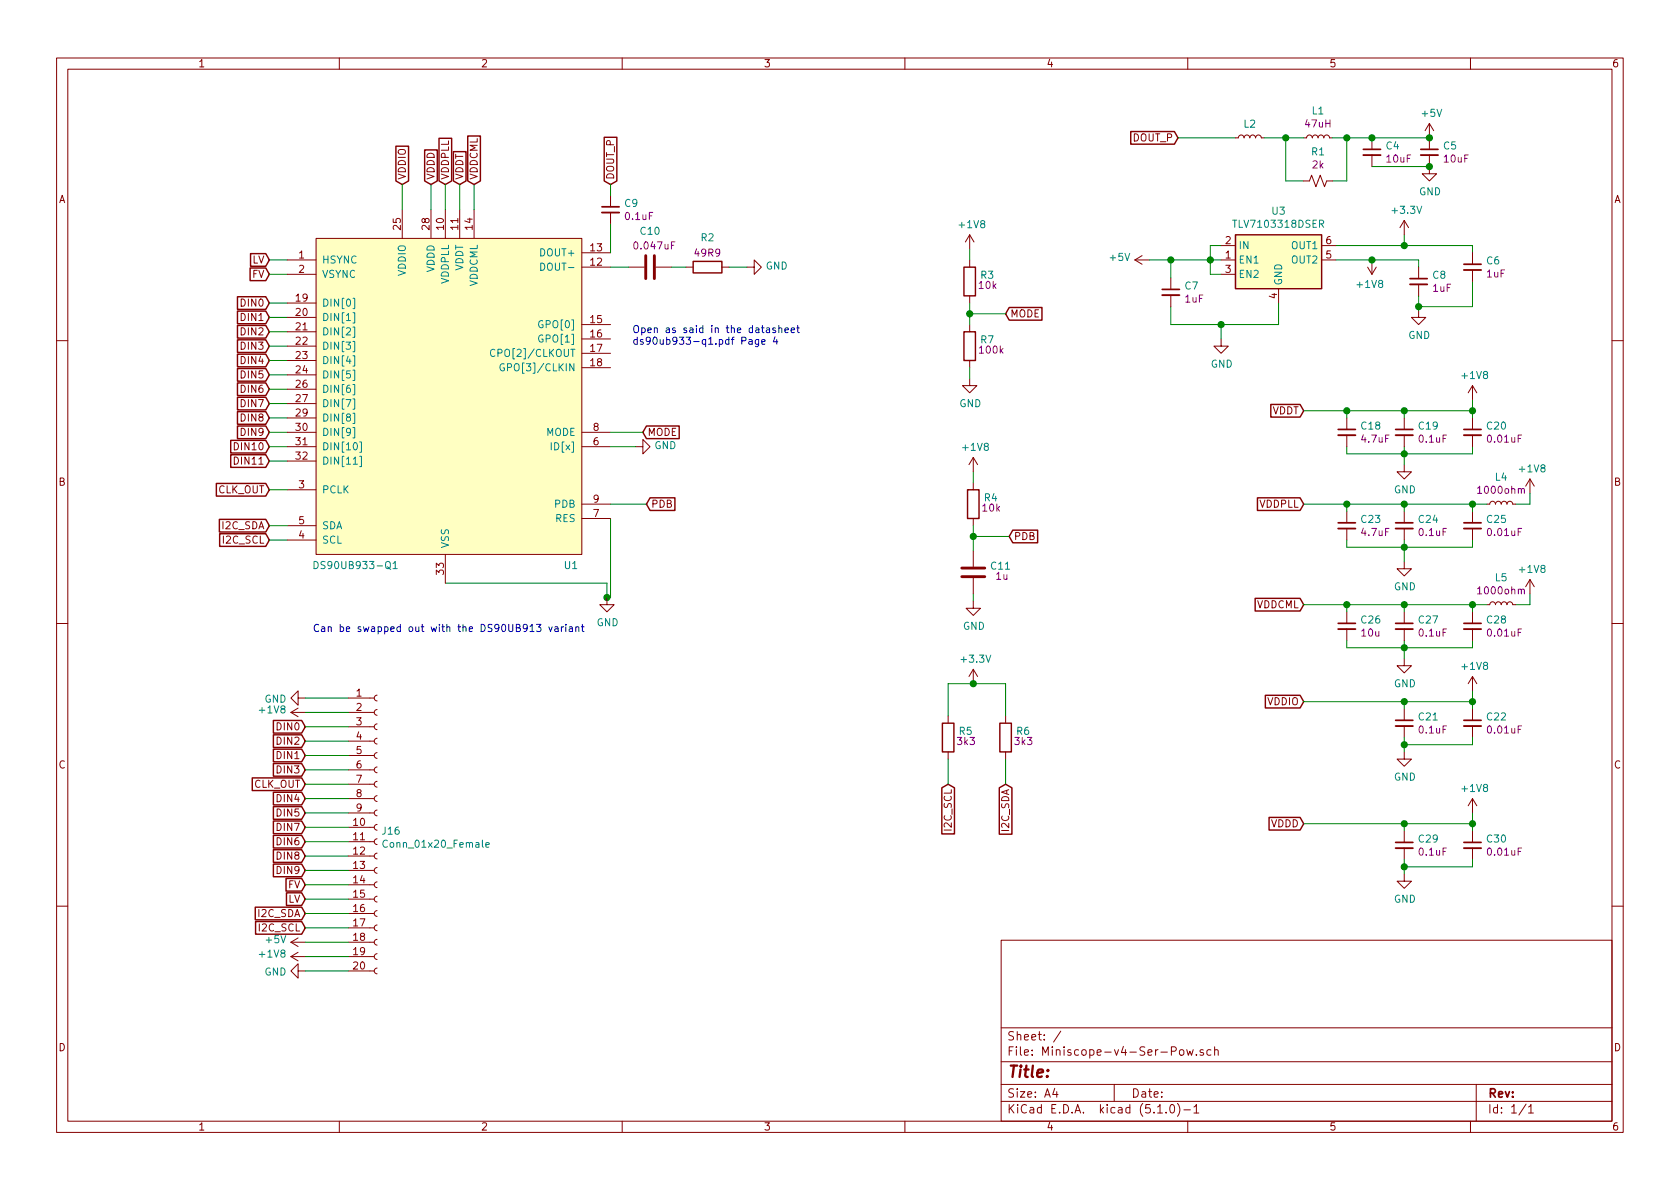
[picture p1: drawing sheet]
EESchema Schematic File Version 4
LIBS:Miniscope-v4-Ser-Pow-cache
EELAYER 29 0
EELAYER END
$Descr A4 11693 8268
encoding utf-8
Sheet 1 1
Title ""
Date ""
Rev ""
Comp ""
Comment1 ""
Comment2 ""
Comment3 ""
Comment4 ""
$EndDescr
Text Notes 2175 4400 0    50   ~ 0
Can be swapped out with the DS90UB913 variant
$Comp
L .Regulator_Linear:TLV7103318DSER U3
U 1 1
P 8800 1800
F 0 "U3" H 8900 2142 50  0000 C CNN
F 1 "TLV7103318DSER" H 8900 2051 50  0000 C CNN
F 2 ".Package_SON:SON_6_P50_150X150X80L50X25L" H 8800 2100 50  0001 C CIN
F 3 "http://www.ti.com/lit/ds/symlink/tlv711.pdf" H 8800 1800 50  0001 C CNN
	1    8800 1800
	1    0    0    -1  
$EndComp
$Comp
L .Inductor:ADL3225V-470MT-TL000 L1
U 1 1
P 9175 950
F 0 "L1" V 9360 950 50  0000 C CNN
F 1 "ADL3225V-470MT-TL000" H 9225 800 50  0001 L CNN
F 2 ".Inductor:L_1210_3225Metric_L" H 9105 890 50  0001 C CNN
F 3 "https://product.tdk.com/info/en/catalog/datasheets/inductor_automotive_decoupling_adl3225v_en.pdf" H 9175 950 50  0001 C CNN
F 4 "47uH" V 9269 950 50  0000 C CNN "Note"
F 5 "1210" H 9325 700 50  0001 C CNN "Size"
	1    9175 950 
	0    -1   -1   0   
$EndComp
$Comp
L .Capacitor:GRM155R60J106ME15D C4
U 1 1
P 9550 1050
F 0 "C4" H 9642 1096 50  0000 L CNN
F 1 "GRM155R60J106ME15D" H 9160 1220 50  0001 L CNN
F 2 ".Capacitor:C_0402_1005Metric_L" H 9660 1320 50  0001 C CNN
F 3 "https://search.murata.co.jp/Ceramy/image/img/A01X/G101/ENG/GRM155R60J106ME15-01.pdf" H 9560 1120 50  0001 C CNN
F 4 "10uF" H 9642 1005 50  0000 L CNN "Note"
F 5 "0402" H 9660 870 50  0001 C CNN "Size"
	1    9550 1050
	1    0    0    -1  
$EndComp
$Comp
L .Capacitor:GRM155R60J106ME15D C5
U 1 1
P 9950 1050
F 0 "C5" H 10042 1096 50  0000 L CNN
F 1 "GRM155R60J106ME15D" H 9560 1220 50  0001 L CNN
F 2 ".Capacitor:C_0402_1005Metric_L" H 10060 1320 50  0001 C CNN
F 3 "https://search.murata.co.jp/Ceramy/image/img/A01X/G101/ENG/GRM155R60J106ME15-01.pdf" H 9960 1120 50  0001 C CNN
F 4 "10uF" H 10042 1005 50  0000 L CNN "Note"
F 5 "0402" H 10060 870 50  0001 C CNN "Size"
	1    9950 1050
	1    0    0    -1  
$EndComp
Wire Wire Line
	9950 950  9550 950 
Connection ~ 9550 950 
Wire Wire Line
	9275 950  9375 950 
Connection ~ 9375 950 
Wire Wire Line
	9375 950  9550 950 
Wire Wire Line
	9375 1250 9275 1250
Wire Wire Line
	9375 950  9375 1250
Wire Wire Line
	9075 950  8950 950 
Wire Wire Line
	9075 1250 8950 1250
Wire Wire Line
	8950 1250 8950 950 
Connection ~ 8950 950 
Wire Wire Line
	8950 950  8800 950 
Wire Wire Line
	9550 1150 9950 1150
$Comp
L power:GND #PWR0101
U 1 1
P 9950 1150
F 0 "#PWR0101" H 9950 900 50  0001 C CNN
F 1 "GND" H 9955 977 50  0000 C CNN
F 2 "" H 9950 1150 50  0001 C CNN
F 3 "" H 9950 1150 50  0001 C CNN
	1    9950 1150
	1    0    0    -1  
$EndComp
Connection ~ 9950 1150
$Comp
L power:+5V #PWR0102
U 1 1
P 9950 950
F 0 "#PWR0102" H 9950 800 50  0001 C CNN
F 1 "+5V" H 9965 1123 50  0000 C CNN
F 2 "" H 9950 950 50  0001 C CNN
F 3 "" H 9950 950 50  0001 C CNN
	1    9950 950 
	1    0    0    -1  
$EndComp
Connection ~ 9950 950 
Text GLabel 1875 1800 0    50   Input ~ 0
LV
Text GLabel 1875 1900 0    50   Input ~ 0
FV
Wire Wire Line
	2000 1800 1875 1800
Wire Wire Line
	1875 1900 2000 1900
Text GLabel 1875 2100 0    50   Input ~ 0
DIN0
Text GLabel 1875 2200 0    50   Input ~ 0
DIN1
Text GLabel 1875 2300 0    50   Input ~ 0
DIN2
Text GLabel 1875 2400 0    50   Input ~ 0
DIN3
Text GLabel 1875 2500 0    50   Input ~ 0
DIN4
Text GLabel 1875 2600 0    50   Input ~ 0
DIN5
Text GLabel 1875 2700 0    50   Input ~ 0
DIN6
Text GLabel 1875 2800 0    50   Input ~ 0
DIN7
Text GLabel 1875 2900 0    50   Input ~ 0
DIN8
Text GLabel 1875 3000 0    50   Input ~ 0
DIN9
Text GLabel 1875 3100 0    50   Input ~ 0
DIN10
Text GLabel 1875 3200 0    50   Input ~ 0
DIN11
Wire Wire Line
	2000 3200 1875 3200
Wire Wire Line
	2000 3100 1875 3100
Wire Wire Line
	2000 3000 1875 3000
Wire Wire Line
	2000 2900 1875 2900
Wire Wire Line
	2000 2800 1875 2800
Wire Wire Line
	2000 2700 1875 2700
Wire Wire Line
	2000 2600 1875 2600
Wire Wire Line
	2000 2500 1875 2500
Wire Wire Line
	2000 2400 1875 2400
Wire Wire Line
	2000 2300 1875 2300
Wire Wire Line
	2000 2200 1875 2200
Wire Wire Line
	2000 2100 1875 2100
Text GLabel 8200 950  0    50   Input ~ 0
DOUT_P
Wire Wire Line
	8600 950  8200 950 
$Comp
L Connector:Conn_01x20_Female J16
U 1 1
P 2625 5750
F 0 "J16" H 2653 5726 50  0000 L CNN
F 1 "Conn_01x20_Female" H 2653 5635 50  0000 L CNN
F 2 ".Connector:B2B_Flex_20_Dual_Row_38milx24mil_Pad_20mil" H 2625 5750 50  0001 C CNN
F 3 "~" H 2625 5750 50  0001 C CNN
	1    2625 5750
	1    0    0    -1  
$EndComp
$Comp
L power:GND #PWR0103
U 1 1
P 2125 4850
F 0 "#PWR0103" H 2125 4600 50  0001 C CNN
F 1 "GND" V 2130 4722 50  0000 R CNN
F 2 "" H 2125 4850 50  0001 C CNN
F 3 "" H 2125 4850 50  0001 C CNN
	1    2125 4850
	0    1    1    0   
$EndComp
Wire Wire Line
	2125 4850 2425 4850
$Comp
L power:+1V8 #PWR0104
U 1 1
P 2125 4950
F 0 "#PWR0104" H 2125 4800 50  0001 C CNN
F 1 "+1V8" V 2140 5078 50  0000 L CNN
F 2 "" H 2125 4950 50  0001 C CNN
F 3 "" H 2125 4950 50  0001 C CNN
	1    2125 4950
	0    -1   -1   0   
$EndComp
Wire Wire Line
	2125 4950 2425 4950
Text GLabel 2125 5050 0    50   Input ~ 0
DIN0
Wire Wire Line
	2125 5050 2425 5050
Text GLabel 2125 5150 0    50   Input ~ 0
DIN2
Text GLabel 2125 5250 0    50   Input ~ 0
DIN1
Text GLabel 2125 5350 0    50   Input ~ 0
DIN3
Text GLabel 2125 5450 0    50   Input ~ 0
CLK_OUT
Text GLabel 2125 5550 0    50   Input ~ 0
DIN4
Text GLabel 2125 5650 0    50   Input ~ 0
DIN5
Text GLabel 2125 5750 0    50   Input ~ 0
DIN7
Text GLabel 2125 5850 0    50   Input ~ 0
DIN6
Text GLabel 2125 5950 0    50   Input ~ 0
DIN8
Text GLabel 2125 6050 0    50   Input ~ 0
DIN9
Text GLabel 2125 6150 0    50   Input ~ 0
FV
Text GLabel 2125 6250 0    50   Input ~ 0
LV
Text GLabel 2125 6350 0    50   Input ~ 0
I2C_SDA
Text GLabel 2125 6450 0    50   Input ~ 0
I2C_SCL
Wire Wire Line
	2125 5150 2425 5150
Wire Wire Line
	2125 5250 2425 5250
Wire Wire Line
	2125 5350 2425 5350
Wire Wire Line
	2125 5450 2425 5450
Wire Wire Line
	2125 5550 2425 5550
Wire Wire Line
	2425 5650 2125 5650
Wire Wire Line
	2125 5750 2425 5750
Wire Wire Line
	2425 5850 2125 5850
Wire Wire Line
	2125 5950 2425 5950
Wire Wire Line
	2125 6050 2425 6050
Wire Wire Line
	2425 6150 2125 6150
Wire Wire Line
	2125 6250 2425 6250
Wire Wire Line
	2425 6350 2125 6350
Wire Wire Line
	2125 6450 2425 6450
$Comp
L power:+1V8 #PWR0105
U 1 1
P 2125 6650
F 0 "#PWR0105" H 2125 6500 50  0001 C CNN
F 1 "+1V8" V 2140 6778 50  0000 L CNN
F 2 "" H 2125 6650 50  0001 C CNN
F 3 "" H 2125 6650 50  0001 C CNN
	1    2125 6650
	0    -1   -1   0   
$EndComp
Wire Wire Line
	2125 6650 2425 6650
$Comp
L power:+5V #PWR0106
U 1 1
P 2125 6550
F 0 "#PWR0106" H 2125 6400 50  0001 C CNN
F 1 "+5V" V 2140 6678 50  0000 L CNN
F 2 "" H 2125 6550 50  0001 C CNN
F 3 "" H 2125 6550 50  0001 C CNN
	1    2125 6550
	0    -1   -1   0   
$EndComp
Wire Wire Line
	2125 6550 2425 6550
$Comp
L power:GND #PWR0107
U 1 1
P 2125 6750
F 0 "#PWR0107" H 2125 6500 50  0001 C CNN
F 1 "GND" V 2130 6622 50  0000 R CNN
F 2 "" H 2125 6750 50  0001 C CNN
F 3 "" H 2125 6750 50  0001 C CNN
	1    2125 6750
	0    1    1    0   
$EndComp
Wire Wire Line
	2125 6750 2425 6750
Wire Wire Line
	8500 1700 8425 1700
Wire Wire Line
	8425 1700 8425 1800
Wire Wire Line
	8425 1900 8500 1900
Wire Wire Line
	8500 1800 8425 1800
Connection ~ 8425 1800
Wire Wire Line
	8425 1800 8425 1900
$Comp
L power:+5V #PWR0108
U 1 1
P 8000 1800
F 0 "#PWR0108" H 8000 1650 50  0001 C CNN
F 1 "+5V" V 8015 1928 50  0000 L CNN
F 2 "" H 8000 1800 50  0001 C CNN
F 3 "" H 8000 1800 50  0001 C CNN
	1    8000 1800
	0    -1   -1   0   
$EndComp
Wire Wire Line
	8000 1800 8150 1800
Connection ~ 8150 1800
Wire Wire Line
	8150 1800 8425 1800
Wire Wire Line
	8150 2250 8500 2250
Wire Wire Line
	8900 2250 8900 2100
$Comp
L power:GND #PWR0109
U 1 1
P 8500 2350
F 0 "#PWR0109" H 8500 2100 50  0001 C CNN
F 1 "GND" H 8505 2177 50  0000 C CNN
F 2 "" H 8500 2350 50  0001 C CNN
F 3 "" H 8500 2350 50  0001 C CNN
	1    8500 2350
	1    0    0    -1  
$EndComp
Wire Wire Line
	8500 2350 8500 2250
Connection ~ 8500 2250
Wire Wire Line
	8500 2250 8900 2250
$Comp
L power:+3.3V #PWR0110
U 1 1
P 9775 1625
F 0 "#PWR0110" H 9775 1475 50  0001 C CNN
F 1 "+3.3V" H 9790 1798 50  0000 C CNN
F 2 "" H 9775 1625 50  0001 C CNN
F 3 "" H 9775 1625 50  0001 C CNN
	1    9775 1625
	1    0    0    -1  
$EndComp
$Comp
L power:+1V8 #PWR0111
U 1 1
P 9550 1800
F 0 "#PWR0111" H 9550 1650 50  0001 C CNN
F 1 "+1V8" H 9565 1973 50  0000 C CNN
F 2 "" H 9550 1800 50  0001 C CNN
F 3 "" H 9550 1800 50  0001 C CNN
	1    9550 1800
	-1   0    0    1   
$EndComp
Wire Wire Line
	9300 1800 9550 1800
Wire Wire Line
	9550 1800 9875 1800
Connection ~ 9550 1800
$Comp
L power:GND #PWR0112
U 1 1
P 9875 2150
F 0 "#PWR0112" H 9875 1900 50  0001 C CNN
F 1 "GND" H 9880 1977 50  0000 C CNN
F 2 "" H 9875 2150 50  0001 C CNN
F 3 "" H 9875 2150 50  0001 C CNN
	1    9875 2150
	1    0    0    -1  
$EndComp
Wire Wire Line
	9875 2150 9875 2125
Wire Wire Line
	9300 1700 9775 1700
Wire Wire Line
	9775 1700 9775 1625
Wire Wire Line
	9775 1700 10250 1700
Connection ~ 9775 1700
Wire Wire Line
	10250 2125 9875 2125
Connection ~ 9875 2125
Connection ~ 4225 4150
Wire Wire Line
	4225 4050 4225 4150
Wire Wire Line
	3100 4050 4225 4050
Wire Wire Line
	4250 4150 4225 4150
Wire Wire Line
	4250 3600 4250 4150
$Comp
L power:GND #PWR0113
U 1 1
P 4225 4150
F 0 "#PWR0113" H 4225 3900 50  0001 C CNN
F 1 "GND" H 4230 3977 50  0000 C CNN
F 2 "" H 4225 4150 50  0001 C CNN
F 3 "" H 4225 4150 50  0001 C CNN
	1    4225 4150
	1    0    0    -1  
$EndComp
$Comp
L .SERDES:DS90UB933-Q1 U1
U 1 1
P 2900 2100
F 0 "U1" H 3975 275 50  0000 C CNN
F 1 "DS90UB933-Q1" H 2475 275 50  0000 C CNN
F 2 ".Package_QFN:QFN_33_P50_500X500X80L40X24T310L" H 1900 250 50  0001 C CNN
F 3 "http://www.ti.com/lit/ds/symlink/ds90ub933-q1.pdf" H 2900 2100 50  0001 C CNN
	1    2900 2100
	1    0    0    -1  
$EndComp
Wire Wire Line
	10250 3150 9775 3150
Connection ~ 9775 3150
Wire Wire Line
	9775 3150 9375 3150
Wire Wire Line
	10250 4500 9775 4500
Connection ~ 9775 4500
Wire Wire Line
	9775 4500 9375 4500
$Comp
L power:GND #PWR0114
U 1 1
P 9775 6075
F 0 "#PWR0114" H 9775 5825 50  0001 C CNN
F 1 "GND" H 9780 5902 50  0000 C CNN
F 2 "" H 9775 6075 50  0001 C CNN
F 3 "" H 9775 6075 50  0001 C CNN
	1    9775 6075
	1    0    0    -1  
$EndComp
Wire Wire Line
	10250 6025 9775 6025
Wire Wire Line
	9775 6075 9775 6025
$Comp
L power:+1V8 #PWR0115
U 1 1
P 10250 2775
F 0 "#PWR0115" H 10250 2625 50  0001 C CNN
F 1 "+1V8" H 10265 2948 50  0000 C CNN
F 2 "" H 10250 2775 50  0001 C CNN
F 3 "" H 10250 2775 50  0001 C CNN
	1    10250 2775
	1    0    0    -1  
$EndComp
$Comp
L power:+1V8 #PWR0116
U 1 1
P 10650 3425
F 0 "#PWR0116" H 10650 3275 50  0001 C CNN
F 1 "+1V8" H 10665 3598 50  0000 C CNN
F 2 "" H 10650 3425 50  0001 C CNN
F 3 "" H 10650 3425 50  0001 C CNN
	1    10650 3425
	1    0    0    -1  
$EndComp
$Comp
L power:+1V8 #PWR0117
U 1 1
P 10250 5650
F 0 "#PWR0117" H 10250 5500 50  0001 C CNN
F 1 "+1V8" H 10265 5823 50  0000 C CNN
F 2 "" H 10250 5650 50  0001 C CNN
F 3 "" H 10250 5650 50  0001 C CNN
	1    10250 5650
	1    0    0    -1  
$EndComp
Wire Wire Line
	10250 2775 10250 2850
Wire Wire Line
	10650 3425 10650 3500
Wire Wire Line
	10250 5650 10250 5725
Text GLabel 9075 5725 0    50   Input ~ 0
VDDD
Text GLabel 9075 4200 0    50   Input ~ 0
VDDCML
Text GLabel 9075 3500 0    50   Input ~ 0
VDDPLL
Text GLabel 9075 2850 0    50   Input ~ 0
VDDT
Wire Wire Line
	9775 3800 9375 3800
Wire Wire Line
	10250 3800 9775 3800
Connection ~ 9775 3800
$Comp
L power:GND #PWR0118
U 1 1
P 9775 3225
F 0 "#PWR0118" H 9775 2975 50  0001 C CNN
F 1 "GND" H 9780 3052 50  0000 C CNN
F 2 "" H 9775 3225 50  0001 C CNN
F 3 "" H 9775 3225 50  0001 C CNN
	1    9775 3225
	1    0    0    -1  
$EndComp
$Comp
L power:GND #PWR0119
U 1 1
P 9775 3900
F 0 "#PWR0119" H 9775 3650 50  0001 C CNN
F 1 "GND" H 9780 3727 50  0000 C CNN
F 2 "" H 9775 3900 50  0001 C CNN
F 3 "" H 9775 3900 50  0001 C CNN
	1    9775 3900
	1    0    0    -1  
$EndComp
$Comp
L power:GND #PWR0120
U 1 1
P 9775 4575
F 0 "#PWR0120" H 9775 4325 50  0001 C CNN
F 1 "GND" H 9780 4402 50  0000 C CNN
F 2 "" H 9775 4575 50  0001 C CNN
F 3 "" H 9775 4575 50  0001 C CNN
	1    9775 4575
	1    0    0    -1  
$EndComp
Wire Wire Line
	9775 3225 9775 3150
Wire Wire Line
	9775 3800 9775 3900
Wire Wire Line
	9775 4500 9775 4575
Text GLabel 4250 1275 1    50   Input ~ 0
DOUT_P
$Comp
L .Device:C C10
U 1 1
P 4525 1850
F 0 "C10" V 4273 1850 50  0000 C CNN
F 1 "GRM033R61C473KE84D" V 4364 1850 50  0001 C CNN
F 2 ".Capacitor:C_0201_0603Metric_L" H 4563 1700 50  0001 C CNN
F 3 "~" H 4525 1850 50  0001 C CNN
F 4 "0.047uF" V 4375 1725 50  0000 L CNN "Note"
F 5 "0201" V 4525 1850 50  0001 C CNN "Size"
	1    4525 1850
	0    1    1    0   
$EndComp
$Comp
L Device:R R2
U 1 1
P 4925 1850
F 0 "R2" V 4718 1850 50  0000 C CNN
F 1 "ERJ-1GEF49R9C" V 4809 1850 50  0001 C CNN
F 2 ".Resistor:R_0201_0603Metric_ERJ_L" V 4855 1850 50  0001 C CNN
F 3 "~" H 4925 1850 50  0001 C CNN
F 4 "49R9" V 4825 1750 50  0000 L CNN "Note"
F 5 "0201" V 4925 1850 50  0001 C CNN "Size"
	1    4925 1850
	0    1    1    0   
$EndComp
Wire Wire Line
	4250 1850 4375 1850
Wire Wire Line
	4675 1850 4775 1850
$Comp
L power:GND #PWR0121
U 1 1
P 5200 1850
F 0 "#PWR0121" H 5200 1600 50  0001 C CNN
F 1 "GND" V 5205 1722 50  0000 R CNN
F 2 "" H 5200 1850 50  0001 C CNN
F 3 "" H 5200 1850 50  0001 C CNN
	1    5200 1850
	0    -1   -1   0   
$EndComp
Wire Wire Line
	5075 1850 5200 1850
$Comp
L power:GND #PWR0122
U 1 1
P 4425 3100
F 0 "#PWR0122" H 4425 2850 50  0001 C CNN
F 1 "GND" V 4430 2972 50  0000 R CNN
F 2 "" H 4425 3100 50  0001 C CNN
F 3 "" H 4425 3100 50  0001 C CNN
	1    4425 3100
	0    -1   -1   0   
$EndComp
Wire Wire Line
	4250 3100 4425 3100
Text GLabel 4475 3000 2    50   Input ~ 0
MODE
Wire Wire Line
	4475 3000 4250 3000
Text GLabel 4500 3500 2    50   Input ~ 0
PDB
Wire Wire Line
	4500 3500 4250 3500
Text GLabel 1875 3650 0    50   Input ~ 0
I2C_SDA
Wire Wire Line
	1875 3650 2000 3650
Text GLabel 1875 3750 0    50   Input ~ 0
I2C_SCL
Wire Wire Line
	1875 3750 2000 3750
Text Notes 4400 2400 0    50   ~ 0
Open as said in the datasheet\nds90ub933-q1.pdf Page 4
$Comp
L power:GND #PWR0123
U 1 1
P 9775 5225
F 0 "#PWR0123" H 9775 4975 50  0001 C CNN
F 1 "GND" H 9780 5052 50  0000 C CNN
F 2 "" H 9775 5225 50  0001 C CNN
F 3 "" H 9775 5225 50  0001 C CNN
	1    9775 5225
	1    0    0    -1  
$EndComp
Wire Wire Line
	10250 5175 9775 5175
Wire Wire Line
	9775 5225 9775 5175
$Comp
L power:+1V8 #PWR0124
U 1 1
P 10250 4800
F 0 "#PWR0124" H 10250 4650 50  0001 C CNN
F 1 "+1V8" H 10265 4973 50  0000 C CNN
F 2 "" H 10250 4800 50  0001 C CNN
F 3 "" H 10250 4800 50  0001 C CNN
	1    10250 4800
	1    0    0    -1  
$EndComp
Wire Wire Line
	10250 4800 10250 4875
Text GLabel 9075 4875 0    50   Input ~ 0
VDDIO
Text GLabel 2800 1275 1    50   Input ~ 0
VDDIO
Text GLabel 3000 1275 1    50   Input ~ 0
VDDD
Text GLabel 3100 1275 1    50   Input ~ 0
VDDPLL
Text GLabel 3200 1275 1    50   Input ~ 0
VDDT
Text GLabel 3300 1275 1    50   Input ~ 0
VDDCML
Wire Wire Line
	2800 1275 2800 1450
Wire Wire Line
	3000 1275 3000 1450
Wire Wire Line
	3100 1275 3100 1450
Wire Wire Line
	3200 1275 3200 1450
Wire Wire Line
	3300 1275 3300 1450
$Comp
L power:+1V8 #PWR0125
U 1 1
P 6750 1725
F 0 "#PWR0125" H 6750 1575 50  0001 C CNN
F 1 "+1V8" H 6765 1898 50  0000 C CNN
F 2 "" H 6750 1725 50  0001 C CNN
F 3 "" H 6750 1725 50  0001 C CNN
	1    6750 1725
	1    0    0    -1  
$EndComp
$Comp
L Device:R R3
U 1 1
P 6750 1950
F 0 "R3" H 6820 1996 50  0000 L CNN
F 1 "ERJ-1GEF1002C" H 6820 1905 50  0001 L CNN
F 2 ".Resistor:R_0201_0603Metric_ERJ_L" V 6680 1950 50  0001 C CNN
F 3 "~" H 6750 1950 50  0001 C CNN
F 4 "10k" H 6875 1925 50  0000 C CNN "Note"
F 5 "0201" H 6750 1950 50  0001 C CNN "Size"
	1    6750 1950
	1    0    0    -1  
$EndComp
$Comp
L Device:R R7
U 1 1
P 6750 2400
F 0 "R7" H 6820 2446 50  0000 L CNN
F 1 "ERJ-1GEF1003C" H 6820 2355 50  0001 L CNN
F 2 ".Resistor:R_0201_0603Metric_ERJ_L" V 6680 2400 50  0001 C CNN
F 3 "~" H 6750 2400 50  0001 C CNN
F 4 "100k" H 6900 2375 50  0000 C CNN "Note "
F 5 "0201" H 6750 2400 50  0001 C CNN "Size "
	1    6750 2400
	1    0    0    -1  
$EndComp
Wire Wire Line
	6750 1725 6750 1800
Wire Wire Line
	6750 2100 6750 2175
$Comp
L power:GND #PWR0126
U 1 1
P 6750 2625
F 0 "#PWR0126" H 6750 2375 50  0001 C CNN
F 1 "GND" H 6755 2452 50  0000 C CNN
F 2 "" H 6750 2625 50  0001 C CNN
F 3 "" H 6750 2625 50  0001 C CNN
	1    6750 2625
	1    0    0    -1  
$EndComp
Wire Wire Line
	6750 2550 6750 2625
Text GLabel 7000 2175 2    50   Input ~ 0
MODE
Wire Wire Line
	7000 2175 6750 2175
Connection ~ 6750 2175
Wire Wire Line
	6750 2175 6750 2250
$Comp
L power:+1V8 #PWR0127
U 1 1
P 6775 3275
F 0 "#PWR0127" H 6775 3125 50  0001 C CNN
F 1 "+1V8" H 6790 3448 50  0000 C CNN
F 2 "" H 6775 3275 50  0001 C CNN
F 3 "" H 6775 3275 50  0001 C CNN
	1    6775 3275
	1    0    0    -1  
$EndComp
$Comp
L Device:R R4
U 1 1
P 6775 3500
F 0 "R4" H 6845 3546 50  0000 L CNN
F 1 "ERJ-1GEF1002C" H 6845 3455 50  0001 L CNN
F 2 ".Resistor:R_0201_0603Metric_ERJ_L" V 6705 3500 50  0001 C CNN
F 3 "~" H 6775 3500 50  0001 C CNN
F 4 "10k" H 6900 3475 50  0000 C CNN "Note"
F 5 "0201" H 6775 3500 50  0001 C CNN "Size"
	1    6775 3500
	1    0    0    -1  
$EndComp
Wire Wire Line
	6775 3275 6775 3350
Wire Wire Line
	6775 3650 6775 3725
$Comp
L power:GND #PWR0128
U 1 1
P 6775 4175
F 0 "#PWR0128" H 6775 3925 50  0001 C CNN
F 1 "GND" H 6780 4002 50  0000 C CNN
F 2 "" H 6775 4175 50  0001 C CNN
F 3 "" H 6775 4175 50  0001 C CNN
	1    6775 4175
	1    0    0    -1  
$EndComp
Text GLabel 7025 3725 2    50   Input ~ 0
PDB
Wire Wire Line
	7025 3725 6775 3725
Connection ~ 6775 3725
$Comp
L .Device:C C11
U 1 1
P 6775 3975
F 0 "C11" H 6890 4021 50  0000 L CNN
F 1 "GRM033R61A105ME15D" H 6890 3930 50  0001 L CNN
F 2 ".Capacitor:C_0201_0603Metric_L" H 6813 3825 50  0001 C CNN
F 3 "~" H 6775 3975 50  0001 C CNN
F 4 "1u" H 6975 3950 50  0000 C CNN "Note"
F 5 "0201" H 6775 3975 50  0001 C CNN "Size"
	1    6775 3975
	1    0    0    -1  
$EndComp
Wire Wire Line
	6775 3725 6775 3825
Wire Wire Line
	6775 4125 6775 4175
$Comp
L power:+3.3V #PWR0129
U 1 1
P 6775 4750
F 0 "#PWR0129" H 6775 4600 50  0001 C CNN
F 1 "+3.3V" H 6790 4923 50  0000 C CNN
F 2 "" H 6775 4750 50  0001 C CNN
F 3 "" H 6775 4750 50  0001 C CNN
	1    6775 4750
	1    0    0    -1  
$EndComp
$Comp
L Device:R R5
U 1 1
P 6600 5125
F 0 "R5" H 6670 5171 50  0000 L CNN
F 1 "ERJ-1GEF3321C" H 6670 5080 50  0001 L CNN
F 2 ".Resistor:R_0201_0603Metric_ERJ_L" V 6530 5125 50  0001 C CNN
F 3 "~" H 6600 5125 50  0001 C CNN
F 4 "3k3" H 6725 5100 50  0000 C CNN "Note"
F 5 "0201" H 6600 5125 50  0001 C CNN "Size"
	1    6600 5125
	1    0    0    -1  
$EndComp
$Comp
L Device:R R6
U 1 1
P 7000 5125
F 0 "R6" H 7070 5171 50  0000 L CNN
F 1 "ERJ-1GEF3321C" H 7070 5080 50  0001 L CNN
F 2 ".Resistor:R_0201_0603Metric_ERJ_L" V 6930 5125 50  0001 C CNN
F 3 "~" H 7000 5125 50  0001 C CNN
F 4 "3k3" H 7125 5100 50  0000 C CNN "Note"
F 5 "0201" H 7000 5125 50  0001 C CNN "Size"
	1    7000 5125
	1    0    0    -1  
$EndComp
Wire Wire Line
	6775 4750 6600 4750
Wire Wire Line
	6600 4750 6600 4975
Wire Wire Line
	6775 4750 7000 4750
Wire Wire Line
	7000 4750 7000 4975
Connection ~ 6775 4750
Text GLabel 6600 5450 3    50   Input ~ 0
I2C_SCL
Text GLabel 7000 5450 3    50   Input ~ 0
I2C_SDA
Wire Wire Line
	6600 5275 6600 5450
Wire Wire Line
	7000 5275 7000 5450
Wire Wire Line
	10250 1700 10250 1750
Wire Wire Line
	10250 1950 10250 2125
Wire Wire Line
	9875 2050 9875 2125
Wire Wire Line
	9875 1850 9875 1800
Wire Wire Line
	9075 2850 9375 2850
Wire Wire Line
	9375 2900 9375 2850
Connection ~ 9375 2850
Wire Wire Line
	9375 2850 9775 2850
Wire Wire Line
	9375 3100 9375 3150
Wire Wire Line
	9775 2900 9775 2850
Connection ~ 9775 2850
Wire Wire Line
	9775 2850 10250 2850
Wire Wire Line
	9775 3100 9775 3150
Wire Wire Line
	10250 2900 10250 2850
Connection ~ 10250 2850
Wire Wire Line
	10250 3100 10250 3150
Wire Wire Line
	10650 3500 10550 3500
$Comp
L .Capacitor:GRM033R61A104ME15D C9
U 1 1
P 4250 1450
F 0 "C9" H 4342 1496 50  0000 L CNN
F 1 "GRM033R61A104ME15D" H 3860 1620 50  0001 L CNN
F 2 ".Capacitor:C_0201_0603Metric_L" H 4310 1720 50  0001 C CNN
F 3 "http://search.murata.co.jp/Ceramy/image/img/A01X/G101/ENG/GRM033R61A104ME15-01.pdf" H 4260 1520 50  0001 C CNN
F 4 "0.1uF" H 4342 1405 50  0000 L CNN "Note"
F 5 "0201" H 4360 1270 50  0001 C CNN "Size"
	1    4250 1450
	1    0    0    -1  
$EndComp
Wire Wire Line
	4250 1350 4250 1275
Wire Wire Line
	4250 1550 4250 1750
$Comp
L .Device:L_Small L2
U 1 1
P 8700 950
F 0 "L2" V 8793 950 50  0000 C CNN
F 1 "BLM15HD102SN1D" V 8794 950 50  0001 C CNN
F 2 "Inductor_SMD:L_0402_1005Metric" H 8700 950 50  0001 C CNN
F 3 "~" H 8700 950 50  0001 C CNN
F 4 "1000ohm" V 8700 950 50  0001 C CNN "Note"
F 5 "" V 8700 950 50  0001 C CNN "0402"
	1    8700 950 
	0    -1   -1   0   
$EndComp
$Comp
L .Device:L_Small L4
U 1 1
P 10450 3500
F 0 "L4" V 10635 3500 50  0000 C CNN
F 1 "BLM15HD102SN1D" V 10544 3500 50  0001 C CNN
F 2 "Inductor_SMD:L_0402_1005Metric" H 10450 3500 50  0001 C CNN
F 3 "~" H 10450 3500 50  0001 C CNN
F 4 "1000ohm" V 10544 3500 50  0000 C CNN "Note"
F 5 "" V 10450 3500 50  0001 C CNN "0402"
	1    10450 3500
	0    -1   -1   0   
$EndComp
$Comp
L power:+1V8 #PWR0130
U 1 1
P 10650 4125
F 0 "#PWR0130" H 10650 3975 50  0001 C CNN
F 1 "+1V8" H 10665 4298 50  0000 C CNN
F 2 "" H 10650 4125 50  0001 C CNN
F 3 "" H 10650 4125 50  0001 C CNN
	1    10650 4125
	1    0    0    -1  
$EndComp
Wire Wire Line
	10650 4125 10650 4200
Wire Wire Line
	10650 4200 10550 4200
$Comp
L .Device:L_Small L5
U 1 1
P 10450 4200
F 0 "L5" V 10635 4200 50  0000 C CNN
F 1 "BLM15HD102SN1D" V 10544 4200 50  0001 C CNN
F 2 "Inductor_SMD:L_0402_1005Metric" H 10450 4200 50  0001 C CNN
F 3 "~" H 10450 4200 50  0001 C CNN
F 4 "1000ohm" V 10544 4200 50  0000 C CNN "Note"
F 5 "" V 10450 4200 50  0001 C CNN "0402"
	1    10450 4200
	0    -1   -1   0   
$EndComp
Wire Wire Line
	8150 2125 8150 2250
Wire Wire Line
	8150 1800 8150 1925
$Comp
L .Device:C_Small C7
U 1 1
P 8150 2025
F 0 "C7" H 8242 2071 50  0000 L CNN
F 1 "GRM033R61A105ME15D" H 8242 1980 50  0001 L CNN
F 2 ".Capacitor:C_0201_0603Metric_L" H 8150 2025 50  0001 C CNN
F 3 "~" H 8150 2025 50  0001 C CNN
F 4 "1uF" H 8242 1980 50  0000 L CNN "Note"
F 5 "0201" H 8150 2025 50  0001 C CNN "Size"
	1    8150 2025
	1    0    0    -1  
$EndComp
$Comp
L .Device:C_Small C8
U 1 1
P 9875 1950
F 0 "C8" H 9967 1996 50  0000 L CNN
F 1 "GRM033R61A105ME15D" H 9967 1905 50  0001 L CNN
F 2 ".Capacitor:C_0201_0603Metric_L" H 9875 1950 50  0001 C CNN
F 3 "~" H 9875 1950 50  0001 C CNN
F 4 "1uF" H 9967 1905 50  0000 L CNN "Note"
F 5 "0201" H 9875 1950 50  0001 C CNN "Size"
	1    9875 1950
	1    0    0    -1  
$EndComp
$Comp
L .Device:C_Small C6
U 1 1
P 10250 1850
F 0 "C6" H 10342 1896 50  0000 L CNN
F 1 "GRM033R61A105ME15D" H 10342 1805 50  0001 L CNN
F 2 ".Capacitor:C_0201_0603Metric_L" H 10250 1850 50  0001 C CNN
F 3 "~" H 10250 1850 50  0001 C CNN
F 4 "1uF" H 10342 1805 50  0000 L CNN "Note"
F 5 "0201" H 10250 1850 50  0001 C CNN "Size"
	1    10250 1850
	1    0    0    -1  
$EndComp
$Comp
L .Device:C_Small C18
U 1 1
P 9375 3000
F 0 "C18" H 9467 3046 50  0000 L CNN
F 1 "GRM155R60J475ME47D" H 9467 2955 50  0001 L CNN
F 2 ".Capacitor:C_0402_1005Metric_L" H 9375 3000 50  0001 C CNN
F 3 "~" H 9375 3000 50  0001 C CNN
F 4 "0402" H 9375 3000 50  0001 C CNN "Size"
F 5 "4.7uF" H 9467 2955 50  0000 L CNN "Note"
	1    9375 3000
	1    0    0    -1  
$EndComp
$Comp
L .Device:C_Small C19
U 1 1
P 9775 3000
F 0 "C19" H 9867 3046 50  0000 L CNN
F 1 "GRM033R61A104ME15D" H 9867 2955 50  0001 L CNN
F 2 ".Capacitor:C_0201_0603Metric_L" H 9775 3000 50  0001 C CNN
F 3 "~" H 9775 3000 50  0001 C CNN
F 4 "0.1uF" H 9867 2955 50  0000 L CNN "Note"
F 5 "0201" H 9775 3000 50  0001 C CNN "Size"
	1    9775 3000
	1    0    0    -1  
$EndComp
$Comp
L .Device:C_Small C20
U 1 1
P 10250 3000
F 0 "C20" H 10342 3046 50  0000 L CNN
F 1 "GRM033R71A103KA01D" H 10342 2955 50  0001 L CNN
F 2 ".Capacitor:C_0201_0603Metric_L" H 10250 3000 50  0001 C CNN
F 3 "~" H 10250 3000 50  0001 C CNN
F 4 "0.01uF" H 10342 2955 50  0000 L CNN "Note"
F 5 "0201" H 10250 3000 50  0001 C CNN "Size"
	1    10250 3000
	1    0    0    -1  
$EndComp
Wire Wire Line
	9075 3500 9375 3500
Wire Wire Line
	9375 3750 9375 3800
Wire Wire Line
	9775 3750 9775 3800
Wire Wire Line
	10250 3750 10250 3800
$Comp
L .Device:C_Small C23
U 1 1
P 9375 3650
F 0 "C23" H 9467 3696 50  0000 L CNN
F 1 "GRM155R60J475ME47D" H 9467 3605 50  0001 L CNN
F 2 ".Capacitor:C_0402_1005Metric_L" H 9375 3650 50  0001 C CNN
F 3 "~" H 9375 3650 50  0001 C CNN
F 4 "0402" H 9375 3650 50  0001 C CNN "Size"
F 5 "4.7uF" H 9467 3605 50  0000 L CNN "Note"
	1    9375 3650
	1    0    0    -1  
$EndComp
$Comp
L .Device:C_Small C24
U 1 1
P 9775 3650
F 0 "C24" H 9867 3696 50  0000 L CNN
F 1 "GRM033R61A104ME15D" H 9867 3605 50  0001 L CNN
F 2 ".Capacitor:C_0201_0603Metric_L" H 9775 3650 50  0001 C CNN
F 3 "~" H 9775 3650 50  0001 C CNN
F 4 "0.1uF" H 9867 3605 50  0000 L CNN "Note"
F 5 "0201" H 9775 3650 50  0001 C CNN "Size"
	1    9775 3650
	1    0    0    -1  
$EndComp
$Comp
L .Device:C_Small C25
U 1 1
P 10250 3650
F 0 "C25" H 10342 3696 50  0000 L CNN
F 1 "GRM033R71A103KA01D" H 10342 3605 50  0001 L CNN
F 2 ".Capacitor:C_0201_0603Metric_L" H 10250 3650 50  0001 C CNN
F 3 "~" H 10250 3650 50  0001 C CNN
F 4 "0.01uF" H 10342 3605 50  0000 L CNN "Note"
F 5 "0201" H 10250 3650 50  0001 C CNN "Size"
	1    10250 3650
	1    0    0    -1  
$EndComp
Wire Wire Line
	9375 3550 9375 3500
Connection ~ 9375 3500
Wire Wire Line
	9375 3500 9775 3500
Wire Wire Line
	9775 3550 9775 3500
Connection ~ 9775 3500
Wire Wire Line
	9775 3500 10250 3500
Wire Wire Line
	10250 3550 10250 3500
Connection ~ 10250 3500
Wire Wire Line
	10250 3500 10350 3500
Wire Wire Line
	9775 4450 9775 4500
Wire Wire Line
	10250 4450 10250 4500
$Comp
L .Device:C_Small C27
U 1 1
P 9775 4350
F 0 "C27" H 9867 4396 50  0000 L CNN
F 1 "GRM033R61A104ME15D" H 9867 4305 50  0001 L CNN
F 2 ".Capacitor:C_0201_0603Metric_L" H 9775 4350 50  0001 C CNN
F 3 "~" H 9775 4350 50  0001 C CNN
F 4 "0.1uF" H 9867 4305 50  0000 L CNN "Note"
F 5 "0201" H 9775 4350 50  0001 C CNN "Size"
	1    9775 4350
	1    0    0    -1  
$EndComp
$Comp
L .Device:C_Small C28
U 1 1
P 10250 4350
F 0 "C28" H 10342 4396 50  0000 L CNN
F 1 "GRM033R71A103KA01D" H 10342 4305 50  0001 L CNN
F 2 ".Capacitor:C_0201_0603Metric_L" H 10250 4350 50  0001 C CNN
F 3 "~" H 10250 4350 50  0001 C CNN
F 4 "0.01uF" H 10342 4305 50  0000 L CNN "Note"
F 5 "0201" H 10250 4350 50  0001 C CNN "Size"
	1    10250 4350
	1    0    0    -1  
$EndComp
Wire Wire Line
	9775 4250 9775 4200
Connection ~ 9775 4200
Wire Wire Line
	9775 4200 10250 4200
Wire Wire Line
	10250 4250 10250 4200
Connection ~ 10250 4200
Wire Wire Line
	10250 4200 10350 4200
Wire Wire Line
	9075 4200 9375 4200
$Comp
L .Device:C_Small C26
U 1 1
P 9375 4350
F 0 "C26" H 9467 4396 50  0000 L CNN
F 1 "GRJ155R60J106ME11D" H 9467 4305 50  0001 L CNN
F 2 ".Capacitor:C_0402_1005Metric_L" H 9375 4350 50  0001 C CNN
F 3 "~" H 9375 4350 50  0001 C CNN
F 4 "10u" H 9467 4305 50  0000 L CNN "Note"
F 5 "0402" H 9375 4350 50  0001 C CNN "Size"
	1    9375 4350
	1    0    0    -1  
$EndComp
Wire Wire Line
	9375 4250 9375 4200
Connection ~ 9375 4200
Wire Wire Line
	9375 4200 9775 4200
Wire Wire Line
	9375 4450 9375 4500
Wire Wire Line
	9075 4875 9775 4875
$Comp
L .Device:C_Small C21
U 1 1
P 9775 5025
F 0 "C21" H 9867 5071 50  0000 L CNN
F 1 "GRM033R61A104ME15D" H 9867 4980 50  0001 L CNN
F 2 ".Capacitor:C_0201_0603Metric_L" H 9775 5025 50  0001 C CNN
F 3 "~" H 9775 5025 50  0001 C CNN
F 4 "0.1uF" H 9867 4980 50  0000 L CNN "Note"
F 5 "0201" H 9775 5025 50  0001 C CNN "Size"
	1    9775 5025
	1    0    0    -1  
$EndComp
$Comp
L .Device:C_Small C22
U 1 1
P 10250 5025
F 0 "C22" H 10342 5071 50  0000 L CNN
F 1 "GRM033R71A103KA01D" H 10342 4980 50  0001 L CNN
F 2 ".Capacitor:C_0201_0603Metric_L" H 10250 5025 50  0001 C CNN
F 3 "~" H 10250 5025 50  0001 C CNN
F 4 "0.01uF" H 10342 4980 50  0000 L CNN "Note"
F 5 "0201" H 10250 5025 50  0001 C CNN "Size"
	1    10250 5025
	1    0    0    -1  
$EndComp
Wire Wire Line
	9775 4925 9775 4875
Connection ~ 9775 4875
Wire Wire Line
	9775 4875 10250 4875
Wire Wire Line
	9775 5125 9775 5175
Connection ~ 9775 5175
Wire Wire Line
	10250 4925 10250 4875
Connection ~ 10250 4875
Wire Wire Line
	10250 5125 10250 5175
Wire Wire Line
	9075 5725 9775 5725
$Comp
L .Device:C_Small C29
U 1 1
P 9775 5875
F 0 "C29" H 9867 5921 50  0000 L CNN
F 1 "GRM033R61A104ME15D" H 9867 5830 50  0001 L CNN
F 2 ".Capacitor:C_0201_0603Metric_L" H 9775 5875 50  0001 C CNN
F 3 "~" H 9775 5875 50  0001 C CNN
F 4 "0.1uF" H 9867 5830 50  0000 L CNN "Note"
F 5 "0201" H 9775 5875 50  0001 C CNN "Size"
	1    9775 5875
	1    0    0    -1  
$EndComp
$Comp
L .Device:C_Small C30
U 1 1
P 10250 5875
F 0 "C30" H 10342 5921 50  0000 L CNN
F 1 "GRM033R71A103KA01D" H 10342 5830 50  0001 L CNN
F 2 ".Capacitor:C_0201_0603Metric_L" H 10250 5875 50  0001 C CNN
F 3 "~" H 10250 5875 50  0001 C CNN
F 4 "0.01uF" H 10342 5830 50  0000 L CNN "Note"
F 5 "0201" H 10250 5875 50  0001 C CNN "Size"
	1    10250 5875
	1    0    0    -1  
$EndComp
Wire Wire Line
	9775 5775 9775 5725
Connection ~ 9775 5725
Wire Wire Line
	9775 5725 10250 5725
Wire Wire Line
	9775 5975 9775 6025
Connection ~ 9775 6025
Wire Wire Line
	10250 5775 10250 5725
Connection ~ 10250 5725
Wire Wire Line
	10250 5975 10250 6025
$Comp
L .Device:R_Small_US R1
U 1 1
P 9175 1250
F 0 "R1" V 8970 1250 50  0000 C CNN
F 1 "MMBT3904LP-7B" V 9061 1250 50  0001 C CNN
F 2 ".Resistor:R_0201_0603Metric_ERJ_L" H 9175 1250 50  0001 C CNN
F 3 "~" H 9175 1250 50  0001 C CNN
F 4 "2k" V 9061 1250 50  0000 C CNN "Note"
F 5 "0201" V 9175 1250 50  0001 C CNN "Size"
	1    9175 1250
	0    1    1    0   
$EndComp
Text GLabel 1875 3400 0    50   Input ~ 0
CLK_OUT
Wire Wire Line
	1875 3400 2000 3400
$EndSCHEMATC
